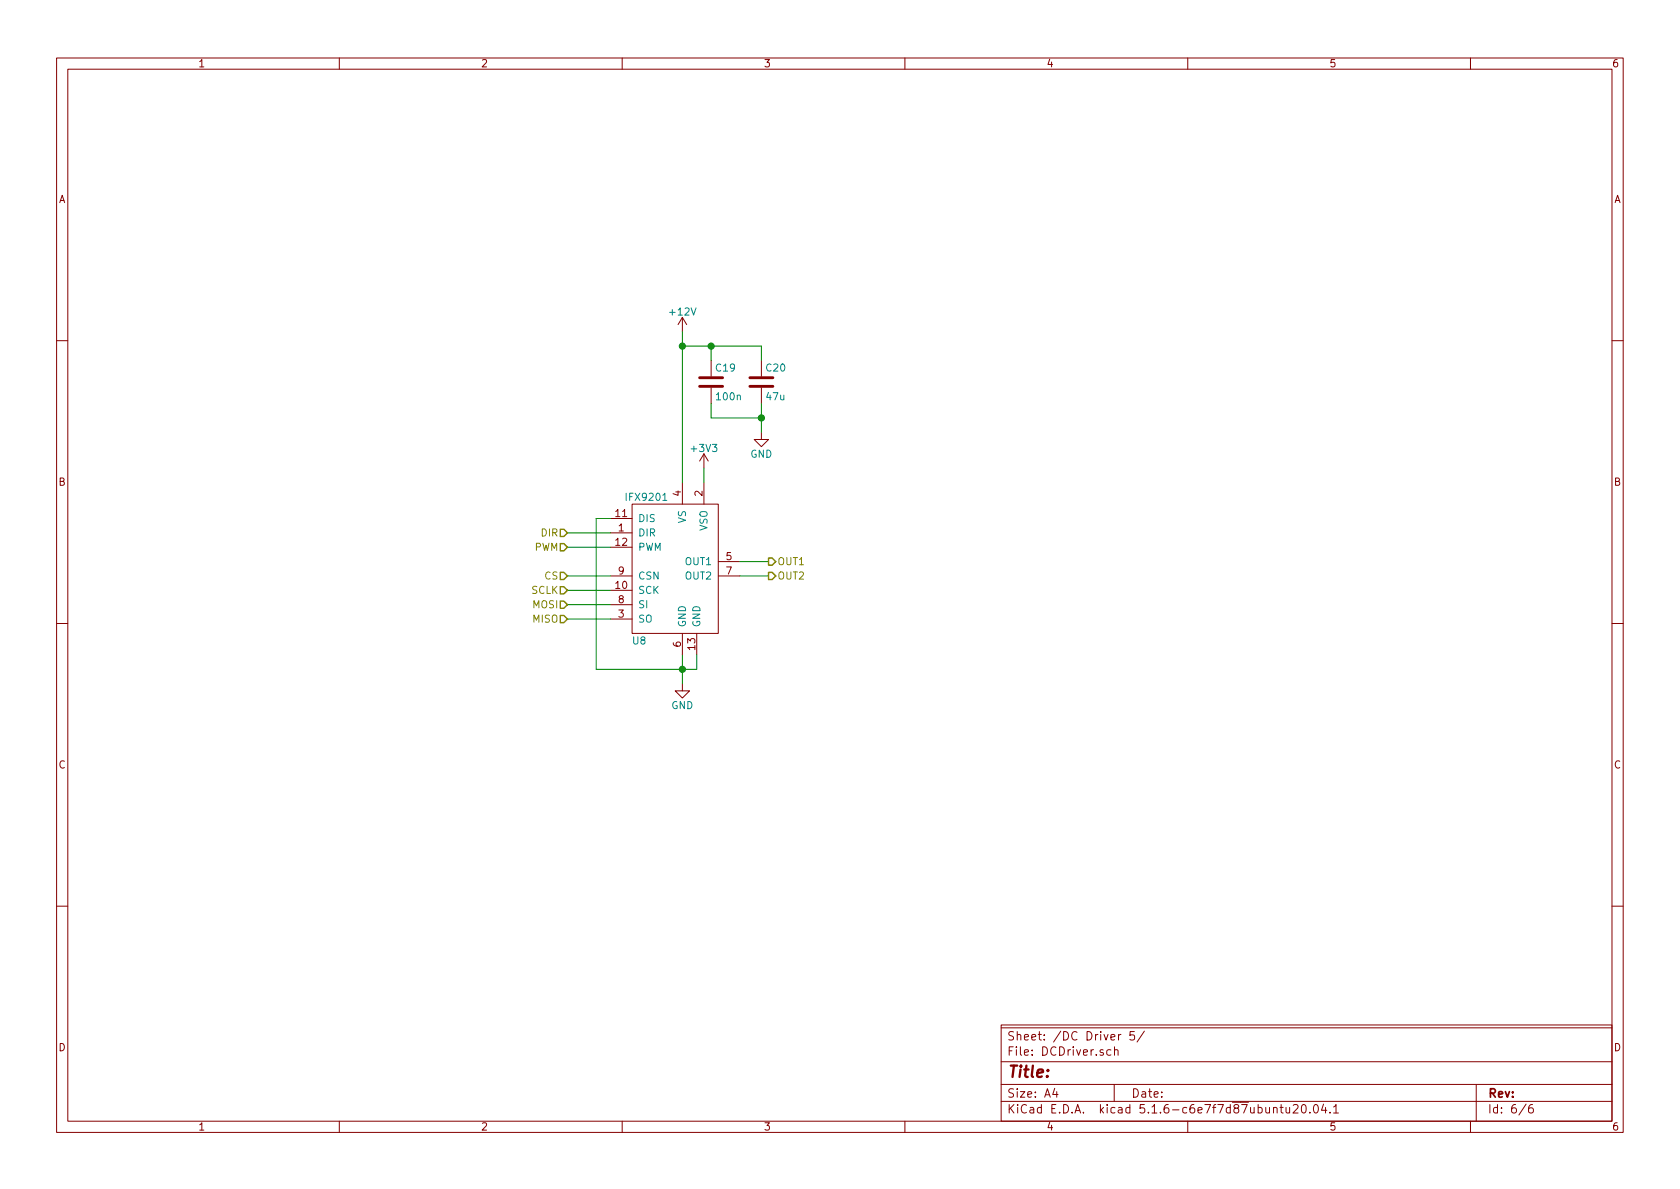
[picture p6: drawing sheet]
<svg xmlns="http://www.w3.org/2000/svg" width="297mm" height="210mm" viewBox="0 0 297 210" stroke-linecap="round" stroke-linejoin="round" font-family="sans-serif">
<g fill="none" stroke="#840000" stroke-width=".18">
<path d="M10 10.3h277v189.9h-277zM12 12.2h273v186.1h-273zM60 10.3v1.9M110 10.3v1.9M160 10.3v1.9M210 10.3v1.9M260 10.3v1.9M120.6 56.1l-.7 1.3M120.6 56.1v2.6M120.6 56.1l.8 1.3M10 60.2h2M125.7 63.7v2.8"/>
<path d="M125.7 68.6v2.8M134.6 76.4v1.3h1.3l-1.3 1.3-1.3-1.3h1.3M134.6 63.7v2.8M134.6 68.6v2.8M285 60.2h2M107.9 94.2h3.9M107.9 91.7h3.9M107.9 96.8h3.9M111.8 89.1h15.2v22.9h-15.2zM120.6 85.3v3.8M124.5 80.3v2.5M124.5 85.3v3.8"/>
<path d="M124.5 80.3l-.8 1.2M124.5 80.3l.7 1.2M127 99.3h3.8M10 110.3h2M107.9 104.4h3.9M107.9 109.5h3.9M107.9 101.8h3.9M107.9 106.9h3.9M120.6 112v3.8M123.2 112v3.8M127 101.8h3.8M285 110.3h2"/>
<path d="M120.6 120.9v1.3h1.3l-1.3 1.2-1.2-1.2h1.2M10 160.2h2M285 160.2h2M60 198.3v1.9M110 198.3v1.9M160 198.3v1.9M177 181.2h108v17.1h-108zM177 194.8h108M177 191.8h108M177 187.8h108M177 181.8h108M186.5 192.5l-.4 1h1"/>
<path d="M186.8 193v1M196.4 185.7l-.4-.1-.3 .3 .1 .6 .2 .1 .4-.1M197 191.8v3M197.1 185.7l.2-.1 .3 .1 .1 .9M197.1 185.1v1.5M197.8 182.9v1M198.2 182.9l-.4 .3M200.6 182.4h-.8v.7l.2-.1 .5 .1 .1 .2v.5l-.3 .1-.5-.1M202.3 182.3l-1.3 2M210 198.3v1.9M225.2 196l.2-.2 .3 .1 .1 .9M226.3 195.8h.6"/>
<path d="M226.5 195.3v1.3l.4 .2M227.4 195.8l.1 .9 .3 .1 .2-.1M228 195.8v1M228.7 195.5l.2-.2h.3l.3 .5-.9 1h.9M230.2 195.5l.4-.2a.94 .94 0 0 1 0 1.5l-.5-.3v-.6zM231.6 196.7v.1M232.4 195.4l.2-.1a.8 .8 0 0 1 .5 .8 .8 .8 0 0 1-.5 .7 1 1 0 0 1-.2-1.4zM234 195.2l-.3 1.1h.9M234.4 195.8v1M235.2 196.7v.1M235.8 195.8l.4-.5v1.5M235.8 196.8h.9"/>
<path d="M260 198.3v1.9M261 191.8v6.5M269.8 195.2l-1.2 2M271 195.3a.62 .62 0 0 0-.7 .7v.7l.3 .1 .4-.1 .1-.5-.1-.2-.4-.1-.3 .3"/>
</g>
<path d="M123.7 68.3h4.1M123.7 66.8h4.1M132.6 68.3h4.1M132.6 66.8h4.1" fill="none" stroke="#840000" stroke-width=".51"/>
<g fill="none" stroke="#008400" stroke-width=".18">
<path d="M120.6 58.7v26.6M120.6 61.2h14v2.5M125.7 71.4v2.5h8.9M125.7 61.2v2.5M134.6 71.4v5M100.3 94.2h7.6M100.3 96.8h7.6M107.9 91.7h-2.5v26.7h17.8v-2.6M124.5 82.8v2.5M130.8 99.3h5.1M100.3 101.8h7.6M100.3 104.4h7.6"/>
<path d="M100.3 106.9h7.6M100.3 109.5h7.6M120.6 115.8v5.1M130.8 101.8h5.1"/>
</g>
<path d="M99.1 93.6h.6l.6 .6-.6 .7h-.6zM99.1 96.1h.6l.6 .7-.6 .6h-.6zM135.9 98.7h.6l.7 .6-.7 .6h-.6zM99.1 101.2h.6l.6 .6-.6 .7h-.6zM99.1 106.3h.6l.6 .6-.6 .7h-.6zM99.1 108.8h.6l.6 .7-.6 .6h-.6zM99.1 103.8h.6l.6 .6-.6 .6h-.6zM135.9 101.2h.6l.7 .6-.7 .7h-.6z" fill="none" stroke="#848400" stroke-width=".25"/>
<g fill="#008400" stroke="#008400" stroke-width=".25">
<circle cx="134.6" cy="73.9" r=".51"/>
<circle cx="125.7" cy="61.2" r=".51"/>
<circle cx="120.7" cy="118.4" r=".51"/>
<circle cx="120.7" cy="61.2" r=".51"/>
</g>
<text font-size="2.8" fill="#840000" x="178" y="190.5">Title:</text>
<g font-size="2.1" fill="#840000">
<text x="178" y="184">Sheet: /DC Driver 5/</text>
<text x="178" y="186.7">File: DCDriver.sch</text>
<text x="178" y="196.9">KiCad E.D.A. kicad 5.1.6-c6e7f7d87ubuntu20.04.1</text>
<text x="178" y="194.1">Size: A4</text>
<text x="200" y="194.1">Date:</text>
<text x="263" y="194.1">Rev:</text>
<text x="263" y="196.9">Id: 6/6</text>
</g>
<g font-size="1.8" fill="#840000">
<text x="35" y="11.9">1</text>
<text x="85" y="11.9">2</text>
<text x="135" y="11.9">3</text>
<text x="185" y="11.9">4</text>
<text x="235" y="11.9">5</text>
<text x="285" y="11.9">6</text>
<text x="10.4" y="35.9">A</text>
<text x="285.4" y="35.9">A</text>
<text x="10.4" y="85.9">B</text>
<text x="120.4" y="87.7" transform="rotate(-90 120.4 87.7)">4</text>
<text x="124.2" y="87.7" transform="rotate(-90 124.2 87.7)">2</text>
<text x="285.4" y="85.9">B</text>
<text x="108.9" y="91.4">11</text>
<text x="109.4" y="94">1</text>
<text x="108.9" y="96.5">12</text>
<text x="109.4" y="101.6">9</text>
<text x="128.4" y="99.1">5</text>
<text x="128.4" y="101.6">7</text>
<text x="108.9" y="104.1">10</text>
<text x="109.4" y="106.7">8</text>
<text x="109.4" y="109.2">3</text>
<text x="120.4" y="114.4" transform="rotate(-90 120.4 114.4)">6</text>
<text x="122.9" y="114.9" transform="rotate(-90 122.9 114.9)">13</text>
<text x="10.4" y="135.9">C</text>
<text x="285.4" y="135.9">C</text>
<text x="10.4" y="185.9">D</text>
<text x="285.4" y="185.9">D</text>
<text x="35" y="199.9">1</text>
<text x="85" y="199.9">2</text>
<text x="135" y="199.9">3</text>
<text x="185" y="199.9">4</text>
<text x="235" y="199.9">5</text>
<text x="285" y="199.9">6</text>
</g>
<g font-size="1.8" fill="#008484">
<text x="118.6" y="55.8">+12V</text>
<text x="126.6" y="65.7">C19</text>
<text x="135.5" y="65.7">C20</text>
<text x="126.8" y="70.8">100n</text>
<text x="135.6" y="70.8">47u</text>
<text x="122.4" y="79.9">+3V3</text>
<text x="132.7" y="80.9">GND</text>
<text x="111" y="88.6">IFX9201</text>
<text x="112.8" y="94.9">DIR</text>
<text x="112.8" y="92.3">DIS</text>
<text x="121.3" y="92.5" transform="rotate(-90 121.3 92.5)">VS</text>
<text x="125.1" y="93.9" transform="rotate(-90 125.1 93.9)">VSO</text>
<text x="112.8" y="97.4">PWM</text>
<text x="121.3" y="99.9">OUT1</text>
<text x="112.8" y="105">SCK</text>
<text x="112.8" y="107.6">SI</text>
<text x="112.8" y="102.5">CSN</text>
<text x="121.3" y="102.5">OUT2</text>
<text x="111.9" y="114">U8</text>
<text x="112.8" y="110.1">SO</text>
<text x="121.3" y="111" transform="rotate(-90 121.3 111)">GND</text>
<text x="123.8" y="111" transform="rotate(-90 123.8 111)">GND</text>
<text x="118.7" y="125.4">GND</text>
</g>
<g font-size="1.8" fill="#848400">
<text x="95.8" y="94.9">DIR</text>
<text x="94.5" y="97.4">PWM</text>
<text x="137.4" y="99.9">OUT1</text>
<text x="94" y="105">SCLK</text>
<text x="94.3" y="107.6">MOSI</text>
<text x="96.3" y="102.5">CS</text>
<text x="137.4" y="102.5">OUT2</text>
<text x="94.3" y="110.1">MISO</text>
</g>
</svg>
